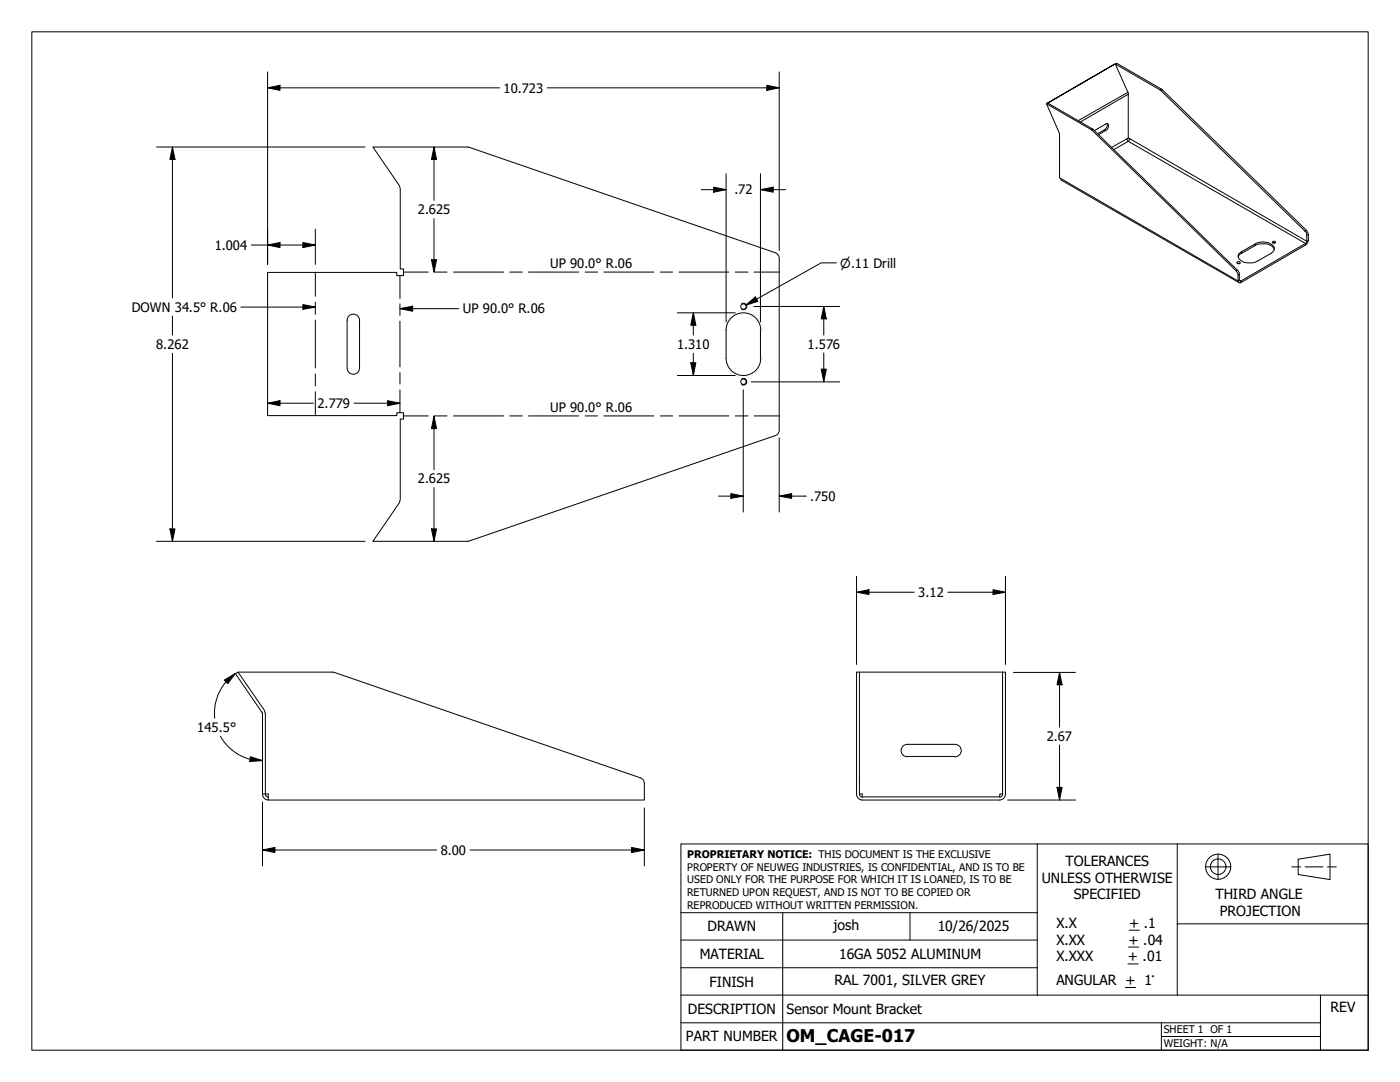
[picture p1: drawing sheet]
<svg xmlns="http://www.w3.org/2000/svg" width="279mm" height="216mm" viewBox="0 0 279 216" stroke-linecap="round" stroke-linejoin="round" font-family="sans-serif">
<!-- layer: Visible (ANSI) -->
<g fill="none" stroke="#000" stroke-width=".2">
<path d="M222.6 12.8l.3-.2 9.1 5.3 28.7 28.1 .3 .5a2.9 2.9 0 0 1 0 1.9l-.5 .5-12.9 7.5h-.4l-.1-.2v-1.5l-.4-.7-28.8-28-9-5.3M93.2 29.3l61.5 21.1M93.3 29.3h-18.9l5.3 7.7 .2 .7v16h.6v1.3h-1.3v-.6h-25.8v28.5h25.8v-.5h1.3v1.2h-.6v16.1l-.2 .6-5.3 7.7h18.9M208.9 20.6l13.7-7.8zM208.9 20.6v.1M209.1 20.6l9.1 5.2 28.9 28.3 .2 .4v1.4l.2 .2 13.2-7.6 .1-.2v-1.6l-.2-.4-29-28.3-9-5.2 2.6 5.8v9l.3 .1-.3 .5-.3-.4 .3-.2M209.1 20.6l-.2 .1 2.6 6v8.8l.2 .1 .2 .4 35.4 20.4M218.4 26l2.5-1.4a.79 .79 0 0 1 .3 .8 .79 .79 0 0 1-.5 .6l-1.4 .9M220.9 24.6v.7l-.3 .5-1.5 .9M154.7 50.4a1.17 1.17 0 0 1 .8 1.1v34.3M246.8 52.4l.5-.2 .2 .3-.4 .1zM247 52.6h.4"/>
<path d="M247.3 50.6l3.1-1.9a3.1 3.1 0 0 1 3.9 .6 1.01 1.01 0 0 1-.6 1.2l-2.7 1.6a2.97 2.97 0 0 1-3.9-.7v-.3zM253.9 48.3l.4-.2 .3 .3-.4 .1zM254.1 48.5h.3M254.3 49.8a2.42 2.42 0 0 0-2.6-1.2l-.9 .2-3.3 1.9-.4 .6M69.3 63.9a1.24 1.24 0 0 1 1.2-1.2 1.24 1.24 0 0 1 1.3 1.2M69.3 73.4a1.24 1.24 0 0 0 1.2 1.3 1.24 1.24 0 0 0 1.3-1.3M69.3 63.9v9.5M71.8 63.9v9.5M144.9 71.5a3.5 3.5 0 0 0 3.5 3.4 3.5 3.5 0 0 0 3.4-3.4M151.8 65.8v5.7M151.8 65.9a3.5 3.5 0 0 0-3.4-3.5 3.5 3.5 0 0 0-3.5 3.5v5.6M154.7 86.9l-61.5 21.1"/>
<path d="M155.5 85.8a1.17 1.17 0 0 1-.8 1.1M47.5 134.1l-.5 .3 5.3 7.7M66.3 134.1l.4 .1M66.4 134.1h-18.9l5.3 7.6 .2 .7v16M66.7 134.2l61.1 21a1.17 1.17 0 0 1 .8 1.1M171.5 134.1h28.6M52.3 142.1l.1 .3M52.4 142.4v16h1.1v1.2h75.1v-3.3M52.4 158.5a1.17 1.17 0 0 0 1.2 1.1M53 158.5a.6 .6 0 0 0 .6 .6M170.9 158.4v-24.3h.6v24.3h.6v.6h27.4v-.6h.6v-24.3h.6v24.3M170.9 158.5a1.17 1.17 0 0 0 1.2 1.1"/>
<path d="M171.5 158.5a.6 .6 0 0 0 .6 .6M172.1 159.6h27.4M181 150.9h9.6M190.6 148.5h-9.5a1.24 1.24 0 0 0-1.3 1.3 1.24 1.24 0 0 0 1.3 1.2M190.6 148.5a1.24 1.24 0 0 1 1.2 1.3 1.24 1.24 0 0 1-1.2 1.2M200.1 158.5a.6 .6 0 0 1-.6 .6M200.7 158.5a1.17 1.17 0 0 1-1.2 1.1"/>
<circle cx="148.4" cy="76.2" r=".54"/>
<circle cx="148.4" cy="61.2" r=".54"/>
</g>
<!-- layer: Visible Narrow (ANSI) -->
<g fill="none" stroke="#000" stroke-width=".2">
<path d="M225.1 18.4l-9.9 5.7M225.2 18.8l-9.6 5.5M231.8 17.8l-.3 .1M232 17.9l-.4 .1M211.7 35.6l35.4 20.5 .2-.2 .3 .2v.3M218 25.7l-.3 .1M218.2 25.8l-.3 .2M220.4 25.9l.3 .1M222.3 29.8l2.9-1.6 35.3 20.4v.3M224.9 27.7l-3 1.7M225.5 27.7l35.3 20.4 .3-.2M247 53.9l-.3 .1"/>
<path d="M247.3 54.7l-.2 .2M247.8 50.2v.3M250.4 48.7v.3M260.7 46l-.3 .1M261.1 46.8l-.3 .1"/>
</g>
<!-- layer: Hidden Narrow (ANSI) -->
<path d="M148 60.6a.67 .67 0 0 1 1 .6 .67 .67 0 0 1-1 .5M148 75.6a.65 .65 0 0 1 1 .6 .65 .65 0 0 1-1 .5" fill="none" stroke="#000" stroke-width=".2"/>
<!-- layer: Bend UP -->
<g fill="none" stroke="#000" stroke-width=".2">
<path d="M79.8 55v4.6M80.5 54.3h5M86.7 54.3h2.5M90.5 54.3h10M101.7 54.3h2.6M105.5 54.3h10M116.8 54.3h2.5M120.5 54.3h10M131.8 54.3h2.4M135.5 54.3h10M146.7 54.3h2.6M150.5 54.3h5"/>
<path d="M79.8 60.6v2.3M79.8 64.1v9.1M79.8 74.4v2.2M79.8 77.8v4.6M80.5 83h5M86.7 83h2.5M90.5 83h10M101.7 83h2.6M105.5 83h10M116.8 83h2.5M120.5 83h10M131.8 83h2.4"/>
<path d="M135.5 83h10M146.7 83h2.6M150.5 83h5"/>
</g>
<!-- layer: Bend DOWN -->
<path d="M62.9 54.4v4.7M62.9 60.3v2.4M62.9 63.9v9.5M62.9 74.6v2.4M62.9 78.2v4.7" fill="none" stroke="#000" stroke-width=".2"/>
<!-- layer: Border (ANSI) -->
<path d="M6.3 6.3h266.7v203.2h-266.7z" fill="none" stroke="#000" stroke-width=".2"/>
<!-- layer: Title (ANSI) -->
<g fill="none" stroke="#000" stroke-width=".2">
<path d="M135.9 168.4h137.1v41.1h-137.1zM207 168.4v30.2M234.9 168.4v15.9M240.5 173h5.1M243.1 170.4v5.1M257.8 173h1.8M259.1 171.4l6.3-1v5.1l-6.3-1zM260.5 173h3.5M264.9 173h1.8M135.9 198.6h137.1M135.9 193.1h71.1M135.9 187.6h71.1"/>
<path d="M135.9 182.1h71.1M156.2 182.1v27.4M181.6 182.1v5.5M224.6 197h2M225.1 192.3h2M225.2 189h2.1M225.4 185.6h2M263.5 198.6v10.9M273 184.3h-38.1v14.3M135.9 204.1h127.6M231.8 206.8h31.7M231.8 204.1v5.4"/>
<circle cx="243.1" cy="172.9" r="2.51"/>
<circle cx="243.1" cy="172.9" r="1.56"/>
</g>
<!-- layer: Symbol (ANSI) -->
<path d="M48.1 61.3h14.8M60.5 60.8l2.4 .5-2.4 .4zM79.8 61.6l2.6-.5v1zM79.8 61.6h11.8" fill="none" stroke="#000" stroke-width=".2"/>
<path d="M60.5 60.8l2.4 .5-2.4 .4zM79.8 61.6l2.6-.5v1z" fill="#000"/>
<!-- layer: Dimension (ANSI) -->
<g fill="none" stroke="#000" stroke-width=".2">
<path d="M53.4 17.5l2.5-.5v1zM53.4 14.4v38.4M53.4 17.5h46.3M109.2 17.5h46.3M153 17l2.5 .5-2.5 .5zM155.5 14.4v35.6M31.2 29.3h41.6M34.4 29.3l.5 2.5h-1zM34.4 29.3v30.1M86.6 29.3l.5 2.5h-1zM86.6 29.3v10.7M140 37.8h4.9"/>
<path d="M142.4 37.3l2.5 .5-2.5 .6zM144.9 34.7v29.6M151.8 37.8l2.5-.5v1.1zM151.8 37.8h5M151.8 34.7v29.6M50.2 48.9h12.7M53.4 48.9l2.5-.5v1zM60.5 48.4l2.4 .5-2.4 .5zM62.9 45.7v7.1M86.1 51.8h1l-.5 2.5zM86.6 43.6v10.7M166.9 52.5h-3l-15.1 8.4"/>
<path d="M34.4 63.1v3.8M34.4 70.5v37.5M77.3 79.9l2.5 .6-2.5 .5zM135.2 74.9h11.5M135.2 62.4h11.5M137.9 72.4h1l-.5 2.5zM138.4 62.4l.5 2.5h-1zM138.4 62.4v4.5M138.4 70.5v4.4M148.3 77.8v24.4M148.8 60.9l1.9-1.7 .6 .9zM149.9 76.2h17.7"/>
<path d="M150.4 61.2h17.2M163.9 73.7h1l-.5 2.5zM164.4 61.2l.5 2.4h-1zM164.4 61.2v5.7M164.4 70.4v5.8M53.4 80.5l2.5-.6v1.1zM53.4 80.5h9.1M70.7 80.5h9.1M86.6 83l.5 2.5h-1zM86.6 83v10.7M86.6 97.3v10.7M143.4 99h4.9"/>
<path d="M145.9 98.5l2.4 .5-2.4 .4zM155.5 99l2.5-.5v.9zM155.5 87.4v14.8M155.5 99h5.4M31.2 108h41.6M33.9 105.5h1l-.5 2.5zM86.1 105.5h1l-.5 2.5zM170.9 118.2l2.5-.5v.9zM170.9 118.2h11.5M170.9 115v17.6M189.2 118.2h11.5M198.2 117.7l2.5 .5-2.5 .4z"/>
<path d="M200.7 115v17.6M44.8 135.7l2.2-1.3-1.5 2zM47 134.4a9.6 9.6 0 0 0-4.1 8.9M202.2 134.2h12.4M211.5 134.2l.5 2.5h-1.1zM211.5 134.2v10.9M44 146.9a9.6 9.6 0 0 0 5.9 4.6M49.9 151.4l2.5 .4M50 151l2.4 .8-2.6 .2zM201.1 159.6h13.5M210.9 157.1h1.1l-.5 2.5zM211.5 148.7v10.9"/>
<path d="M52.4 169.6l2.5-.5v1zM52.4 169.6h34.7M52.4 160v12.8M93.8 169.6h34.8M126 169.1l2.6 .5-2.6 .5zM128.6 161.2v11.6"/>
</g>
<g fill="#000">
<path d="M53.4 17.5l2.5-.5v1zM153 17l2.5 .5-2.5 .5zM34.4 29.3l.5 2.5h-1zM86.6 29.3l.5 2.5h-1zM142.4 37.3l2.5 .5-2.5 .6zM151.8 37.8l2.5-.5v1.1zM53.4 48.9l2.5-.5v1zM60.5 48.4l2.4 .5-2.4 .5zM86.1 51.8h1l-.5 2.5zM148.8 60.9l1.9-1.7 .6 .9zM53.4 80.5l2.5-.6v1.1zM137.9 72.4h1l-.5 2.5z"/>
<path d="M138.4 62.4l.5 2.5h-1zM163.9 73.7h1l-.5 2.5zM164.4 61.2l.5 2.4h-1zM77.3 79.9l2.5 .6-2.5 .5zM86.6 83l.5 2.5h-1zM145.9 98.5l2.4 .5-2.4 .4zM155.5 99l2.5-.5v.9zM33.9 105.5h1l-.5 2.5zM86.1 105.5h1l-.5 2.5zM170.9 118.2l2.5-.5v.9zM198.2 117.7l2.5 .5-2.5 .4zM44.8 135.7l2.2-1.3-1.5 2z"/>
<path d="M211.5 134.2l.5 2.5h-1.1zM50 151l2.4 .8-2.6 .2zM210.9 157.1h1.1l-.5 2.5zM52.4 169.6l2.5-.5v1zM126 169.1l2.6 .5-2.6 .5z"/>
</g>
<text font-size="3.5" x="157" y="207.9">OM_CAGE-017</text>
<g font-size="2.8">
<text x="212.7" y="172.8">TOLERANCES</text>
<text x="207.9" y="176.1">UNLESS OTHERWISE</text>
<text x="214.3" y="179.5">SPECIFIED</text>
<text x="242.6" y="179.4">THIRD ANGLE</text>
<text x="141.2" y="185.9">DRAWN</text>
<text x="166.4" y="185.6">josh</text>
<text x="187.1" y="185.7">10/26/2025</text>
<text x="210.8" y="185.2">X.X</text>
<text x="225.4" y="185.2">+ .1</text>
<text x="243.5" y="182.7">PROJECTION</text>
<text x="139.6" y="191.4">MATERIAL</text>
<text x="167.4" y="191.4">16GA 5052 ALUMINUM</text>
<text x="210.8" y="188.5">X.XX</text>
<text x="210.8" y="191.8">X.XXX</text>
<text x="225.1" y="191.8">+ .01</text>
<text x="225.2" y="188.5">+ .04</text>
<text x="141.6" y="196.8">FINISH</text>
<text x="166.6" y="196.6">RAL 7001, SILVER GREY</text>
<text x="210.8" y="196.6">ANGULAR + 1°</text>
<text x="137.3" y="202.3">DESCRIPTION</text>
<text x="157" y="202.2">Sensor Mount Bracket</text>
<text x="265.6" y="201.9">REV</text>
<text x="136.9" y="207.8">PART NUMBER</text>
</g>
<g font-size="2.6">
<text x="100.5" y="18.5">10.723</text>
<text x="146.6" y="38.8">.72</text>
<text x="83.4" y="42.8">2.625</text>
<text x="42.9" y="49.8">1.004</text>
<text x="109.8" y="53.5">UP 90.0° R.06</text>
<text x="26.3" y="62.2">DOWN 34.5° R.06</text>
<text x="92.4" y="62.5">UP 90.0° R.06</text>
<text x="31.2" y="69.6">8.262</text>
<text x="135.1" y="69.6">1.310</text>
<text x="161.2" y="69.6">1.576</text>
<text x="63.4" y="81.4">2.779</text>
<text x="109.8" y="82.2">UP 90.0° R.06</text>
<text x="83.4" y="96.5">2.625</text>
<text x="161.7" y="99.9">.750</text>
<text x="183.3" y="119.1">3.12</text>
<text x="39.4" y="146">145.5°</text>
<text x="208.9" y="147.8">2.67</text>
<text x="87.9" y="170.6">8.00</text>
</g>
<text font-size="2.5" x="167.7" y="53.4">⌀.11 Drill</text>
<g font-size="2.1">
<text x="137.2" y="171.3">PROPRIETARY NOTICE: THIS DOCUMENT IS THE EXCLUSIVE</text>
<text x="137.2" y="173.7">PROPERTY OF NEUWEG INDUSTRIES, IS CONFIDENTIAL, AND IS TO BE</text>
<text x="137.2" y="176.3">USED ONLY FOR THE PURPOSE FOR WHICH IT IS LOANED, IS TO BE</text>
<text x="137.2" y="178.8">RETURNED UPON REQUEST, AND IS NOT TO BE COPIED OR</text>
<text x="137.2" y="181.3">REPRODUCED WITHOUT WRITTEN PERMISSION.</text>
<text x="232.3" y="206.1">SHEET 1 OF 1</text>
<text x="232.3" y="208.9">WEIGHT: N/A</text>
</g>
</svg>
